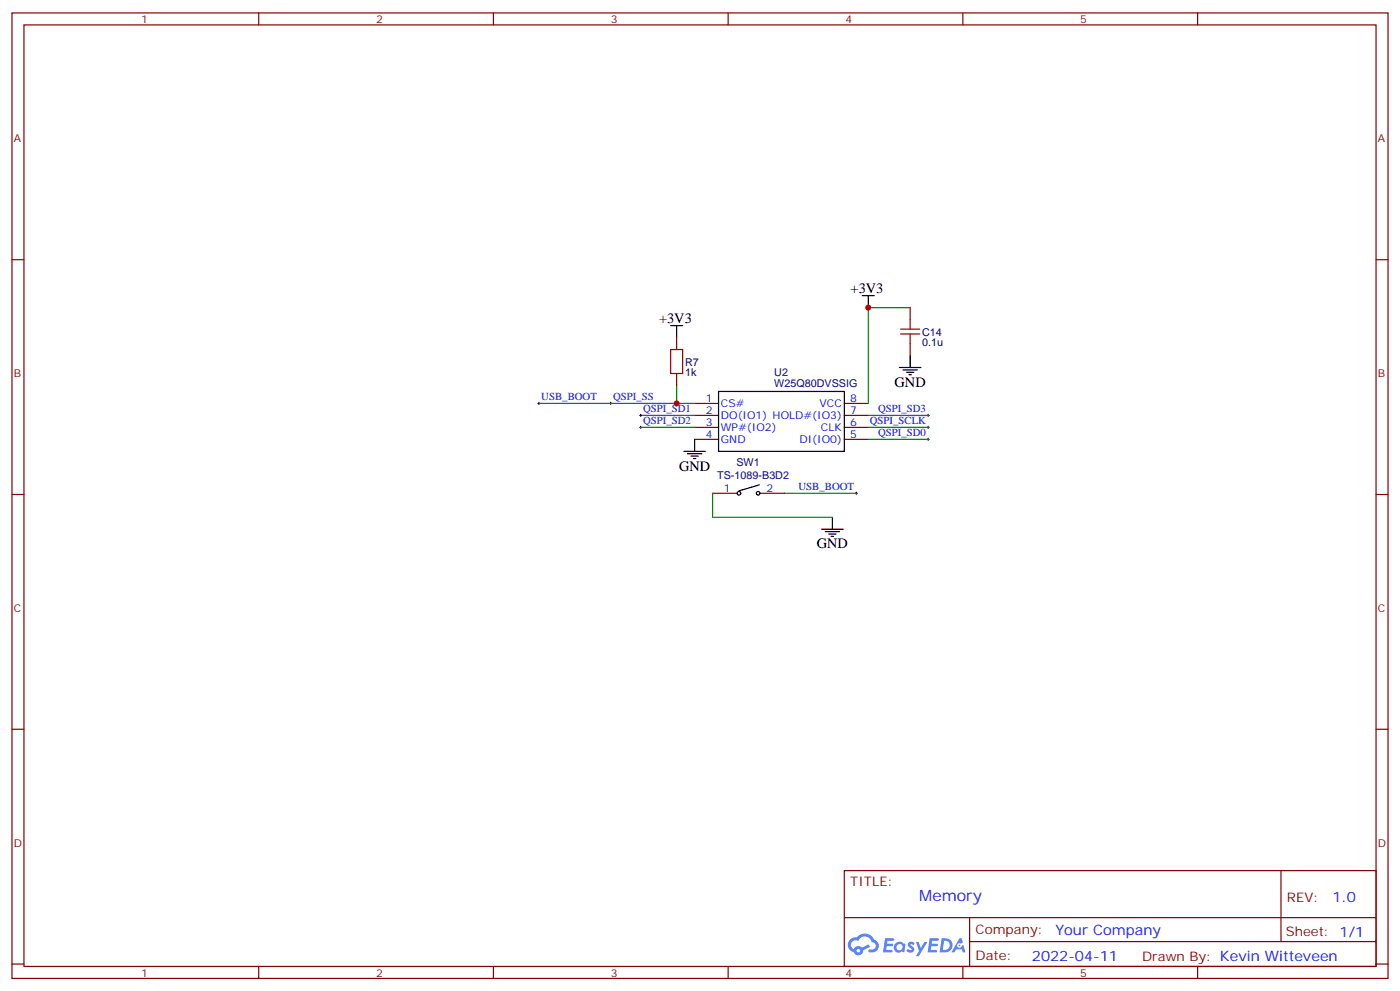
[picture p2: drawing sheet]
<svg xmlns="http://www.w3.org/2000/svg" width="412mm" height="292mm" viewBox="0 0 412 292" stroke-linecap="round" stroke-linejoin="round" font-family="sans-serif">
<g fill="none" stroke="#870000" stroke-width=".35">
<path d="M3.5 3.8h405.4v284.3h-405.4zM7.1 7.3h398.2v277.3h-398.2zM76.2 3.8v3.5M145.3 3.8v3.5M214.5 3.8v3.5M283.6 3.8v3.5M352.8 3.8v3.5M3.5 76.5h3.6M405.3 76.5h3.6M3.5 145.6h3.6M405.3 145.6h3.6M3.5 214.8h3.6"/>
<path d="M405.3 214.8h3.6M248.7 256.4h156.6v28.2h-156.6zM377.3 256.4v20.9M248.7 270.2h156.5M285.6 277.3h119.6M285.6 270.2v14.2M3.5 283.9h3.6M76.2 284.6v3.5M145.3 284.6v3.5M214.5 284.6v3.5M283.6 284.6v3.5M352.8 284.6v3.5"/>
<path d="M405.3 283.9h3.6"/>
</g>
<g fill="#5487ff">
<path d="M267.7 277.6a1.22 1.22 0 0 1 1.7 .2l-.4 .6a.47 .47 0 0 0-.3-.4 .47 .47 0 0 0-.5 .2l.1 .2a1.14 1.14 0 0 1 .8 1.8 1.14 1.14 0 0 1-1.9 0l-.2-.2 .5-.6 .7 .5a.29 .29 0 0 0 .3-.3 .29 .29 0 0 0-.2-.3 1.04 1.04 0 0 1-.6-1.7z"/>
<path d="M260.7 276.3h2.4l.3 .2-.2 .5-1.8 .1-.1 .8h1.5l.3 .4-.3 .4h-1.6l-.2 1.1h1.7l.2 .3-.2 .3-2.6 .1z"/>
<path d="M273.8 276.3h2.4l.3 .2-.1 .5-1.8 .1-.2 .8h1.6l.3 .4-.4 .4h-1.6l-.1 1.1h1.7l.2 .3-.2 .3-2.6 .1z"/>
<path d="M282.6 276.3h.7l.3 1.3-.6 .3a.69 .69 0 0 0-1 .3 .69 .69 0 0 0 .4 .9 .69 .69 0 0 0 .9-.6l.5-.2 .6 2.2h-.8l-.2-.9h-1.8l-.5 .9h-.8z"/>
<path d="M269.8 277.4h.8l.6 1.8 1.1-1.8h.9l-2.6 4.2h-.8l.9-1.5z"/>
<path d="M277.4 276.3l-.6 4.2h1.3a2.11 2.11 0 0 0 2.5-2.1 2.11 2.11 0 0 0-2.5-2.1zM278.1 277.1a1.39 1.39 0 0 1 1.7 1.4 1.39 1.39 0 0 1-1.8 1.3h-.3z"/>
<path d="M263.7 277.9a1.54 1.54 0 0 0-.1 2.2 1.54 1.54 0 0 0 2.2 .1l.6 .3 .3-2.3-.2-.3h-.4a1.49 1.49 0 0 0-2.4 0zM264 278.9a.94 .94 0 0 1 1.8 0 .94 .94 0 0 1-1.8 0z"/>
<path d="M250.4 276.7a2.18 2.18 0 0 0 1.1 3.7 1.44 1.44 0 0 0 1.6 .9 1.44 1.44 0 0 0 1.2-1.4l2-1.1-.5-.7-1.9 1a1.47 1.47 0 0 0-2.4 .4 1.39 1.39 0 0 1-.7-1.9 1.39 1.39 0 0 1 2-.5 2.12 2.12 0 0 1 2.2-1.3 2.12 2.12 0 0 1 1.9 1.7 1.14 1.14 0 0 1 1.1 1.4 1.14 1.14 0 0 1-1.7 .7 .43 .43 0 0 0-.5 .4 .43 .43 0 0 0 .4 .5 1.98 1.98 0 0 0 2.5-1.2 1.98 1.98 0 0 0-1.2-2.6 3.1 3.1 0 0 0-5.3-.6l-.9 .1zM252.3 280a.55 .55 0 0 1 1.1 0 .55 .55 0 0 1-1.1 0z"/>
<circle cx="282.6" cy="278.4" r=".26"/>
</g>
<g fill="none" stroke="#870000" stroke-width=".35">
<path d="M199.3 99.4v3.5M268.1 90.6v3.5M199.3 110v3.5M204.6 118.8h7.1M248.7 118.8h7.1M268.1 101.2v3.5M204.6 122.3h7.1M204.6 125.9h7.1M204.6 129.4h7.1M248.7 122.3h7.1M248.7 125.9h7.1M248.7 129.4h7.1"/>
<path d="M209.9 145.3h7.1M224 145.3h7.1"/>
</g>
<g fill="none" stroke="#000" stroke-width=".35">
<path d="M197.6 95.9h3.5M199.3 95.9v3.5M254 87.1h3.5M255.8 87.1v3.5M211.7 115.3h37v17.6h-37zM264.9 108.2h6.4M266 108.9h4.2M267.1 109.6h2.1M267.8 110.3h.7M268.1 104.7v3.5M201.4 132.9h6.4M202.5 133.6h4.2"/>
<path d="M203.6 134.3h2.1M204.3 135h.7M204.6 129.4v3.5M223.7 142.8l-6 1.8M242 155.9h6.4M243.1 156.6h4.2M244.1 157.3h2.1M244.8 158h.7M245.2 152.3v3.6"/>
<circle cx="217.7" cy="145.3" r=".53"/>
<circle cx="223.3" cy="145.3" r=".53"/>
</g>
<g fill="none" stroke="#000" stroke-width=".29">
<path d="M158.4 118.8h.7M158.7 118.5v.7M179.6 118.8h.7M179.9 118.5v.7M188.4 122.3h.7M188.4 125.9h.7M188.7 122v.7M188.7 125.5v.7M273 129.4h.8M273 122.3h.8M273 125.9h.8M273.4 122v.7"/>
<path d="M273.4 125.5v.7M273.4 129v.8M251.9 145.3h.7M252.2 144.9v.7"/>
</g>
<path d="M268.1 90.6h-12.3v28.2M158.7 118.8h45.9M199.3 113.5v5.3M188.7 122.3h15.9M188.7 125.9h15.9M255.8 122.3h17.6M255.8 129.4h17.6M255.8 125.9h17.6M209.9 145.3v7h35.3M231.1 145.3h21.1" fill="none" stroke="#008700" stroke-width=".35"/>
<path d="M265.3 98.4h5.6M265.3 96.9h5.6M268.1 94.1v2.8M268.1 98.4v2.8M197.6 102.9h3.5v7.1h-3.5z" fill="none" stroke="#a10000" stroke-width=".35"/>
<g fill="#c00">
<circle cx="199.3" cy="118.8" r=".88"/>
<circle cx="255.8" cy="90.6" r=".88"/>
</g>
<text font-size="4.6" fill="#00f" x="270.8" y="265.4">Memory</text>
<g font-size="4.2">
<text x="250.6" y="86.4">+3V3</text>
<text x="194.1" y="95.2">+3V3</text>
<text x="263.5" y="113.9">GND</text>
<text x="200" y="138.6">GND</text>
<text x="240.6" y="161.5">GND</text>
</g>
<g font-size="4.2" fill="#00f">
<text x="392.5" y="265.7">1.0</text>
<text x="310.9" y="275.2">Your Company</text>
<text x="304" y="283">2022-04-11</text>
</g>
<g font-size="3.9" fill="#800">
<text x="250.5" y="261">TITLE:</text>
<text x="379.1" y="265.7">REV:</text>
<text x="287.4" y="275.2">Company:</text>
<text x="378.7" y="275.8">Sheet: 1/1</text>
<text x="287.4" y="282.9">Date:</text>
<text x="336.4" y="282.9">Drawn By: Kevin Witteveen</text>
</g>
<g font-size="3.2" fill="#800">
<text x="41.6" y="6.8">1</text>
<text x="110.8" y="6.8">2</text>
<text x="179.9" y="6.8">3</text>
<text x="249.1" y="6.8">4</text>
<text x="318.2" y="6.8">5</text>
<text x="4.1" y="41.9">A</text>
<text x="405.9" y="41.9">A</text>
<text x="4.1" y="111.1">B</text>
<text x="405.9" y="111.1">B</text>
<text x="4.1" y="180.2">C</text>
<text x="405.9" y="180.2">C</text>
<text x="4.1" y="249.3">D</text>
<text x="405.9" y="249.3">D</text>
<text x="41.6" y="287.6">1</text>
<text x="110.8" y="287.6">2</text>
<text x="179.9" y="287.6">3</text>
<text x="249.1" y="287.6">4</text>
<text x="318.2" y="287.6">5</text>
</g>
<g font-size="3.2" fill="#000080">
<text x="271.6" y="101.9">0.1u</text>
<text x="271.6" y="98.8">C14</text>
<text x="201.8" y="107.6">R7</text>
<text x="201.8" y="110.8">1k</text>
<text x="228.1" y="110.9">U2</text>
<text x="228.1" y="114.1">W25Q80DVSSIG</text>
<text x="216.9" y="137.4">SW1</text>
<text x="211.3" y="141.2">TS-1089-B3D2</text>
</g>
<g font-size="3.2" fill="#00f">
<text x="159.5" y="117.9">USB_BOOT</text>
<text x="180.6" y="117.9">QSPI_SS</text>
<text x="207.9" y="118.5">1</text>
<text x="212.4" y="119.9">CS#</text>
<text x="241.4" y="119.9">VCC</text>
<text x="250.5" y="118.5">8</text>
<text x="189.4" y="121.5">QSPI_SD1</text>
<text x="189.4" y="125">QSPI_SD2</text>
<text x="207.9" y="122">2</text>
<text x="207.9" y="125.5">3</text>
<text x="212.4" y="123.4">DO(IO1) HOLD#(IO3)</text>
<text x="250.5" y="125.5">6</text>
<text x="250.5" y="122">7</text>
<text x="256.2" y="125">QSPI_SCLK</text>
<text x="258.7" y="121.5">QSPI_SD3</text>
<text x="207.9" y="129">4</text>
<text x="212.4" y="126.9">WP#(IO2)</text>
<text x="212.4" y="130.5">GND</text>
<text x="235.5" y="130.5">DI(IO0)</text>
<text x="241.8" y="126.9">CLK</text>
<text x="250.5" y="129">5</text>
<text x="258.7" y="128.5">QSPI_SD0</text>
<text x="213.2" y="144.9">1</text>
<text x="225.8" y="144.9">2</text>
<text x="235.2" y="144.4">USB_BOOT</text>
</g>
</svg>
